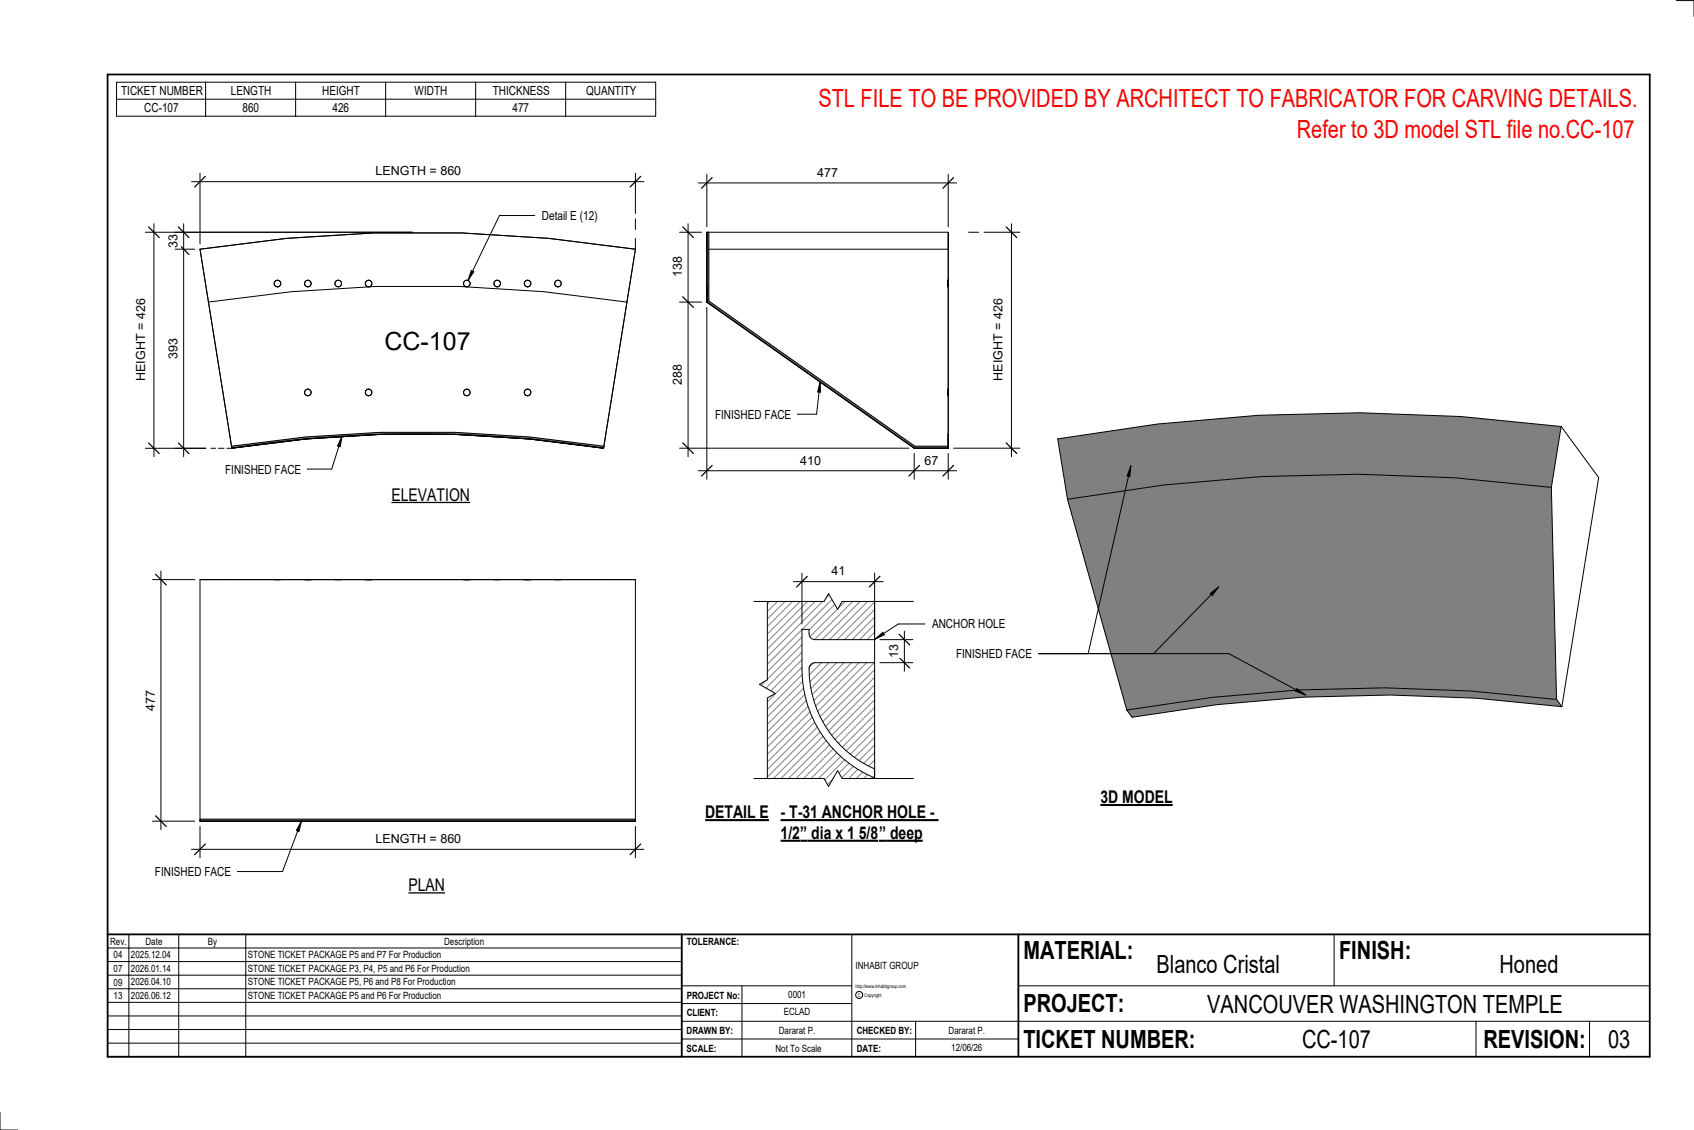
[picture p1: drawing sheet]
<svg xmlns="http://www.w3.org/2000/svg" width="914mm" height="610mm" viewBox="0 0 914 610" stroke-linecap="round" stroke-linejoin="round" font-family="sans-serif">
<path d="M382 125h1v37l111 79h18v1h-19l-111-79z" fill="#7c7c7c"/>
<g fill="none" stroke="#000" stroke-width=".54">
<path d="M382 125v9zM383 134h129M383 125v37l111 79h18M512 125v9zM512 125h-130v38M512 134v108M523 125h5M382 154v9zM512 151v4M382 163l111 79M512 210v3M512 234v8z"/>
<path d="M493 242h19"/>
</g>
<path d="M125 241a652 652 0 0 1 201 0v1a651 651 0 0 0-201 0z" fill="#7c7c7c"/>
<g fill="none" stroke="#000" stroke-width=".54">
<path d="M343 118v6M343 134a759 759 0 0 0-235 0l17 108M343 134l-17 108M343 129v5M114 242h2M118 242h3M122 242a667 667 0 0 1 204 0M125 242a651 651 0 0 1 201 0M125 242l-12-79a731 731 0 0 1 225 0l-12 79M125 242v-1a652 652 0 0 1 201 0v1"/>
<circle cx="150" cy="153" r="1.8"/>
<circle cx="166" cy="153" r="1.8"/>
<circle cx="183" cy="153" r="1.8"/>
<circle cx="199" cy="153" r="1.8"/>
<circle cx="252" cy="153" r="1.8"/>
<circle cx="268" cy="153" r="1.8"/>
<circle cx="285" cy="153" r="1.8"/>
<circle cx="301" cy="153" r="1.8"/>
<circle cx="166" cy="212" r="1.8"/>
<circle cx="199" cy="212" r="1.8"/>
<circle cx="252" cy="212" r="1.8"/>
<circle cx="285" cy="212" r="1.8"/>
</g>
<path d="M108 442h235v1h-235z" fill="#7c7c7c"/>
<g fill="none" stroke="#000" stroke-width=".54">
<path d="M108 313h235M108 313v130M148 313h2zM150 313h2zM164 313h2zM166 313h2zM181 313h2zM183 313h1zM197 313h2zM199 313h2zM250 313h2zM252 313h2z"/>
<path d="M267 313h1zM268 313h2zM283 313h2zM285 313h2zM299 313h2zM301 313h2zM343 313v130M108 443h235M108 442h235M113 443h225"/>
</g>
<g fill="#808080">
<path d="M571 237a887 887 0 0 1 272-7l-6 33a852 852 0 0 0-261 6z"/>
<path d="M608 383a760 760 0 0 1 232-6l3 4a759 759 0 0 0-232 6z"/>
<path d="M576 269a853 853 0 0 1 261-6l3 114a759 759 0 0 0-232 6z"/>
</g>
<path d="M843 230a885 885 0 0 0-272 7l5 32M843 230l20 28-20 123M843 230l-6 33M576 269l32 114M837 263l3 114M837 263a852 852 0 0 0-261 6M840 377a759 759 0 0 0-232 6M840 377l3 4M843 381a759 759 0 0 0-232 6l-3-4" fill="none" stroke="#000" stroke-width=".54"/>
<path d="M410 319v106h62v-5a64 64 0 0 1-39-59v-21h4v3l2 2h33v-26zM438 358l-1 1a58 58 0 0 0 35 56v-58h-32z" fill="#fff"/>
<g fill="none" stroke="#808080" stroke-width=".54">
<path d="M413 319l-3 3M417 319l-7 7M421 319l-11 11M425 319l-15 15M429 319l-19 19M433 319l-23 23M437 319l-27 27M441 319l-31 31M445 319l-35 35M449 319l-39 40M453 319l-43 44M457 319l-20 21"/>
<path d="M461 319l-24 24M465 319l-25 26M469 319l-25 26M472 321l-24 24M472 325l-20 20M472 329l-16 16M472 333l-12 12M472 337l-8 8M433 344l-23 23M433 348l-23 23M433 352l-23 23M433 356l-23 23"/>
<path d="M433 360l-23 23M439 358l-2 2M443 357l-6 7M448 357l-11 11M452 357l-14 14M456 357l-18 18M460 357l-21 21M464 357l-24 24M468 357l-27 27M472 357l-29 30M472 341l-4 4M433 364l-23 23"/>
<path d="M433 368l-23 23M434 371l-24 24M434 375l-24 24M435 378l-25 25M472 361l-28 28M472 365l-26 27M472 369l-25 25M472 373l-23 24M472 378l-21 21M436 381l-26 26M437 384l-27 27M438 387l-28 28"/>
<path d="M440 390l-30 29M441 392l-31 31M443 395l-30 30M444 397l-27 28M446 400l-25 25M472 382l-19 19M472 386l-17 17M472 390l-15 15M472 394l-13 13M472 398l-11 11M448 402l-23 23M450 404l-21 21"/>
<path d="M452 406l-19 19M454 408l-17 17M456 410l-15 15M458 412l-13 13M461 413l-12 12M463 415l-10 10M466 416l-8 9M468 418l-6 7M471 419l-5 6M472 402l-8 8M472 406l-6 6M472 410l-3 3"/>
<path d="M472 414v1M472 422l-2 3"/>
</g>
<path d="M531 125h20M546 121v125M515 242h36M410 319h62v106h-62zM472 345h-33l-2-2v-3h-4a122 122 0 0 0 2 36 63 63 0 0 0 37 44M472 357h-32l-2 1-1 1a58 58 0 0 0 35 56" fill="none" stroke="#000" stroke-width=".54"/>
<path d="M543 122l6 6M543 239l6 6" fill="none" stroke="#000" stroke-width=".67"/>
<path d="M535 161h8v44h-8z" fill="#fff"/>
<path d="M377 99h139M382 94v28M512 94v28" fill="none" stroke="#000" stroke-width=".54"/>
<path d="M384 96l-5 6M515 96l-6 6" fill="none" stroke="#000" stroke-width=".67"/>
<path d="M441 89h11v8h-11z" fill="#fff"/>
<path d="M367 125h12M371 121v125M367 163h12M367 242h124" fill="none" stroke="#000" stroke-width=".54"/>
<path d="M369 122l5 6M369 160l5 6M369 239l5 6" fill="none" stroke="#000" stroke-width=".67"/>
<g fill="#fff">
<path d="M362 139h8v11h-8z"/>
<path d="M362 197h8v11h-8z"/>
</g>
<path d="M382 166v93M377 254h139M493 245v14M512 245v14" fill="none" stroke="#000" stroke-width=".54"/>
<path d="M384 251l-5 6M496 251l-5 6M515 251l-6 6" fill="none" stroke="#000" stroke-width=".67"/>
<g fill="#fff">
<path d="M432 245h11v7h-11z"/>
<path d="M499 245h7v7h-7z"/>
<path d="M208 177h46v15h-46z"/>
</g>
<path d="M103 98h245M108 93v39M343 93v22" fill="none" stroke="#000" stroke-width=".54"/>
<path d="M111 95l-6 6M346 95l-6 6" fill="none" stroke="#000" stroke-width=".67"/>
<path d="M203 89h45v7h-45z" fill="#fff"/>
<path d="M95 134h10M95 125h128M99 121v125M95 242h16" fill="none" stroke="#000" stroke-width=".54"/>
<path d="M96 132l6 5M96 122l6 6M96 239l6 6" fill="none" stroke="#000" stroke-width=".67"/>
<g fill="#fff">
<path d="M90 126h7v8h-7z"/>
<path d="M90 183h7v11h-7z"/>
</g>
<path d="M78 125h145M83 121v125M78 242h33" fill="none" stroke="#000" stroke-width=".54"/>
<path d="M80 122l6 6M80 239l6 6" fill="none" stroke="#000" stroke-width=".67"/>
<path d="M72 161h8v44h-8z" fill="#fff"/>
<path d="M254 146l2 1-3 4z" fill="#000"/>
<path d="M289 116h-19l-17 35M254 146l2 1-3 4z" fill="none" stroke="#000" stroke-width=".54"/>
<path d="M293 113h29v7h-29z" fill="#fff"/>
<path d="M103 458h245M108 446v17M343 446v17" fill="none" stroke="#000" stroke-width=".54"/>
<path d="M111 455l-6 6M346 455l-6 6" fill="none" stroke="#000" stroke-width=".67"/>
<path d="M203 449h45v7h-45z" fill="#fff"/>
<path d="M82 313h23M87 308v140M82 443h23" fill="none" stroke="#000" stroke-width=".54"/>
<path d="M84 310l6 6M84 440l6 6" fill="none" stroke="#000" stroke-width=".67"/>
<g fill="#fff">
<path d="M77 372h8v11h-8z"/>
<path d="M381 433h34v11h-34z"/>
</g>
<path d="M381 442h34" fill="none" stroke="#000" stroke-width="1.1" stroke-linecap="butt"/>
<g fill="#fff">
<path d="M421 433h86v11h-86z"/>
<path d="M421 444h11v11h-11z"/>
<path d="M432 444h4v11h-4z"/>
<path d="M436 444h39v11h-39z"/>
<path d="M475 444h3v11h-3z"/>
<path d="M478 444h20v11h-20z"/>
</g>
<path d="M421 442h86M421 454h53M475 454h23" fill="none" stroke="#000" stroke-width="1.1" stroke-linecap="butt"/>
<path d="M408 319h6v48l-4 2 8 5-4 3v48h-6z" fill="#fff"/>
<path d="M414 319v48l-4 2 8 5-4 3v48M499 337h-14l-13 8M472 345l5-4v1z" fill="none" stroke="#000" stroke-width=".54"/>
<path d="M472 345l5-4v1z" fill="#000"/>
<g fill="#fff">
<path d="M503 333h39v8h-39z"/>
<path d="M407 318h86v6h-38l-3 5-5-9-2 4h-38z"/>
</g>
<path d="M407 324h38l2-4 5 9 3-5h38" fill="none" stroke="#000" stroke-width=".54"/>
<path d="M407 420h38l2 4 5-8 3 4h38v7h-86z" fill="#fff"/>
<path d="M475 357h18M475 345h18M488 340v22M407 420h38l2 4 5-8 3 4h38" fill="none" stroke="#000" stroke-width=".54"/>
<path d="M485 355l6 5M485 342l6 6" fill="none" stroke="#000" stroke-width=".67"/>
<path d="M479 348h7v7h-7z" fill="#fff"/>
<path d="M428 314h49M433 309v28M472 309v33" fill="none" stroke="#000" stroke-width=".54"/>
<path d="M436 311l-6 6M475 311l-6 6" fill="none" stroke="#000" stroke-width=".67"/>
<path d="M449 304h7v8h-7z" fill="#fff"/>
<g fill="none" stroke="#000" stroke-width=".54">
<path d="M905 0h9v9M460 504v66M720 504v28M891 504h-341v37M368 532h92M401 532v38M550 532h341M368 551h523M368 541h92M494 551v19M797 551v19M858 551v19"/>
<path d="M368 561h182M0 600v10h10"/>
<circle cx="464" cy="537" r="1.9"/>
</g>
<path d="M58 40h833v530h-833zM58 504h833M368 504v66M550 504v66" fill="none" stroke="#000" stroke-width=".96"/>
<g fill="#fff">
<path d="M652 534h192v15h-192z"/>
<path d="M513 562h17v6h-17z"/>
<path d="M425 533h10v6h-10z"/>
<path d="M423 543h15v6h-15z"/>
<path d="M420 553h20v6h-20z"/>
<path d="M624 513h68v15h-68z"/>
<path d="M809 513h33v15h-33z"/>
<path d="M512 553h20v6h-20z"/>
<path d="M703 553h37v15h-37z"/>
<path d="M442 45h443v16h-443z"/>
<path d="M868 553h12v15h-12z"/>
<path d="M61 512h5v6h-5z"/>
<path d="M61 520h5v6h-5z"/>
<path d="M61 527h5v6h-5z"/>
<path d="M61 534h5v6h-5z"/>
</g>
<path d="M58 504h310v66h-310zM58 519h310M58 511h310M70 504v66M96 504v66M133 504v66M58 533h310M58 526h310M58 555h310M58 548h310M58 541h310M58 563h310" fill="none" stroke="#000" stroke-width=".54"/>
<path d="M211 262h43v10h-43z" fill="#fff"/>
<path d="M211 271h43" fill="none" stroke="#000" stroke-width=".69" stroke-linecap="butt"/>
<path d="M220 472h20v11h-20z" fill="#fff"/>
<path d="M220 482h20" fill="none" stroke="#000" stroke-width=".69" stroke-linecap="butt"/>
<path d="M594 424h39v12h-39z" fill="#fff"/>
<path d="M594 434h39" fill="none" stroke="#000" stroke-width="1.1" stroke-linecap="butt"/>
<path d="M700 62h184v15h-184z" fill="#fff"/>
<path d="M63 44h291v19h-291zM63 54h291M111 44v19M160 44v19M208 44v19M257 44v19M305 44v19M163 443l-2 6-1-1zM163 443l-11 27h-24" fill="none" stroke="#000" stroke-width=".54"/>
<path d="M163 443l-2 6-1-1z" fill="#000"/>
<path d="M84 466h40v8h-40z" fill="#fff"/>
<path d="M443 206v6l-2-1zM443 206l-2 17h-11" fill="none" stroke="#000" stroke-width=".54"/>
<path d="M443 206v6l-2-1z" fill="#000"/>
<path d="M386 220h41v7h-41z" fill="#fff"/>
<path d="M185 235l-1 6h-2zM185 235l-6 18h-13" fill="none" stroke="#000" stroke-width=".54"/>
<path d="M185 235l-1 6h-2z" fill="#000"/>
<path d="M122 249h40v8h-40z" fill="#fff"/>
<path d="M610 251v6h-2zM610 251l-23 102M658 317l-35 36M653 320l5-3-4 4zM561 353h102l42 22M700 371l5 4-6-2z" fill="none" stroke="#000" stroke-width=".54"/>
<path d="M610 251v6h-2zM653 320l5-3-4 4zM700 371l5 4-6-2z" fill="#000"/>
<path d="M516 349h41v8h-41z" fill="#fff"/>
<g font-size="13.5" fill="#f00">
<text x="442" y="58">STL FILE TO BE PROVIDED BY ARCHITECT TO FABRICATOR FOR CARVING DETAILS.</text>
<text x="700" y="75">Refer to 3D model STL file no.CC-107</text>
</g>
<g font-size="13.5">
<text x="208" y="189">CC-107</text>
<text x="552" y="517">MATERIAL:</text>
<text x="723" y="517">FINISH:</text>
<text x="624" y="525">Blanco Cristal</text>
<text x="809" y="525">Honed</text>
<text x="552" y="546">PROJECT:</text>
<text x="652" y="546">VANCOUVER WASHINGTON TEMPLE</text>
<text x="552" y="565">TICKET NUMBER:</text>
<text x="703" y="565">CC-107</text>
<text x="801" y="565">REVISION:</text>
<text x="868" y="565">03</text>
</g>
<g font-size="9.4">
<text x="211" y="270">ELEVATION</text>
<text x="594" y="433">3D MODEL</text>
<text x="381" y="441">DETAIL E</text>
<text x="421" y="441">- T-31 ANCHOR HOLE -</text>
<text x="421" y="453">1/2</text>
<text x="432" y="453">”</text>
<text x="438" y="453">dia x 1 5/8</text>
<text x="475" y="453">”</text>
<text x="480" y="453">deep</text>
<text x="220" y="481">PLAN</text>
</g>
<g font-size="6.7">
<text x="65" y="51">TICKET NUMBER</text>
<text x="125" y="51">LENGTH</text>
<text x="174" y="51">HEIGHT</text>
<text x="224" y="51">WIDTH</text>
<text x="266" y="51">THICKNESS</text>
<text x="316" y="51">QUANTITY</text>
<text x="78" y="60">CC-107</text>
<text x="131" y="60">860</text>
<text x="179" y="60">426</text>
<text x="277" y="60">477</text>
<text x="203" y="95">LENGTH = 860</text>
<text x="441" y="95">477</text>
<text x="293" y="119">Detail E (12)</text>
<text x="96" y="134" transform="rotate(-90 96 134)">33</text>
<text x="368" y="150" transform="rotate(-90 368 150)">138</text>
<text x="96" y="194" transform="rotate(-90 96 194)">393</text>
<text x="78" y="205" transform="rotate(-90 78 205)">HEIGHT = 426</text>
<text x="368" y="208" transform="rotate(-90 368 208)">288</text>
<text x="541" y="205" transform="rotate(-90 541 205)">HEIGHT = 426</text>
<text x="386" y="226">FINISHED FACE</text>
<text x="432" y="251">410</text>
<text x="499" y="251">67</text>
<text x="122" y="255">FINISHED FACE</text>
<text x="449" y="310">41</text>
<text x="503" y="339">ANCHOR HOLE</text>
<text x="485" y="355" transform="rotate(-90 485 355)">13</text>
<text x="516" y="355">FINISHED FACE</text>
<text x="84" y="383" transform="rotate(-90 84 383)">477</text>
<text x="203" y="455">LENGTH = 860</text>
<text x="84" y="473">FINISHED FACE</text>
</g>
<g font-size="5.4">
<text x="59" y="510">Rev.</text>
<text x="79" y="510">Date</text>
<text x="112" y="510">By</text>
<text x="240" y="510">Description</text>
<text x="371" y="510">TOLERANCE:</text>
<text x="61" y="517">04</text>
<text x="71" y="517">2025.12.04</text>
<text x="134" y="517">STONE TICKET PACKAGE P5 and P7 For Production</text>
<text x="61" y="525">07</text>
<text x="71" y="524">2026.01.14</text>
<text x="134" y="524">STONE TICKET PACKAGE P3, P4, P5 and P6 For Production</text>
<text x="462" y="523">INHABIT GROUP</text>
<text x="61" y="532">09</text>
<text x="71" y="532">2026.04.10</text>
<text x="134" y="532">STONE TICKET PACKAGE P5, P6 and P8 For Production</text>
<text x="61" y="539">13</text>
<text x="71" y="539">2026.06.12</text>
<text x="134" y="539">STONE TICKET PACKAGE P5 and P6 For Production</text>
<text x="371" y="539">PROJECT No:</text>
<text x="425" y="538">0001</text>
<text x="371" y="548">CLIENT:</text>
<text x="423" y="548">ECLAD</text>
<text x="371" y="558">DRAWN BY:</text>
<text x="420" y="558">Dararat P.</text>
<text x="462" y="558">CHECKED BY:</text>
<text x="512" y="558">Dararat P.</text>
<text x="371" y="567">SCALE:</text>
<text x="419" y="567">Not To Scale</text>
<text x="462" y="567">DATE:</text>
<text x="513" y="567">12/06/26</text>
</g>
<g font-size="2.7">
<text x="462" y="533">http://www.inhabitgroup.com</text>
<text x="463" y="538">C</text>
<text x="467" y="538">Copyright</text>
</g>
</svg>
